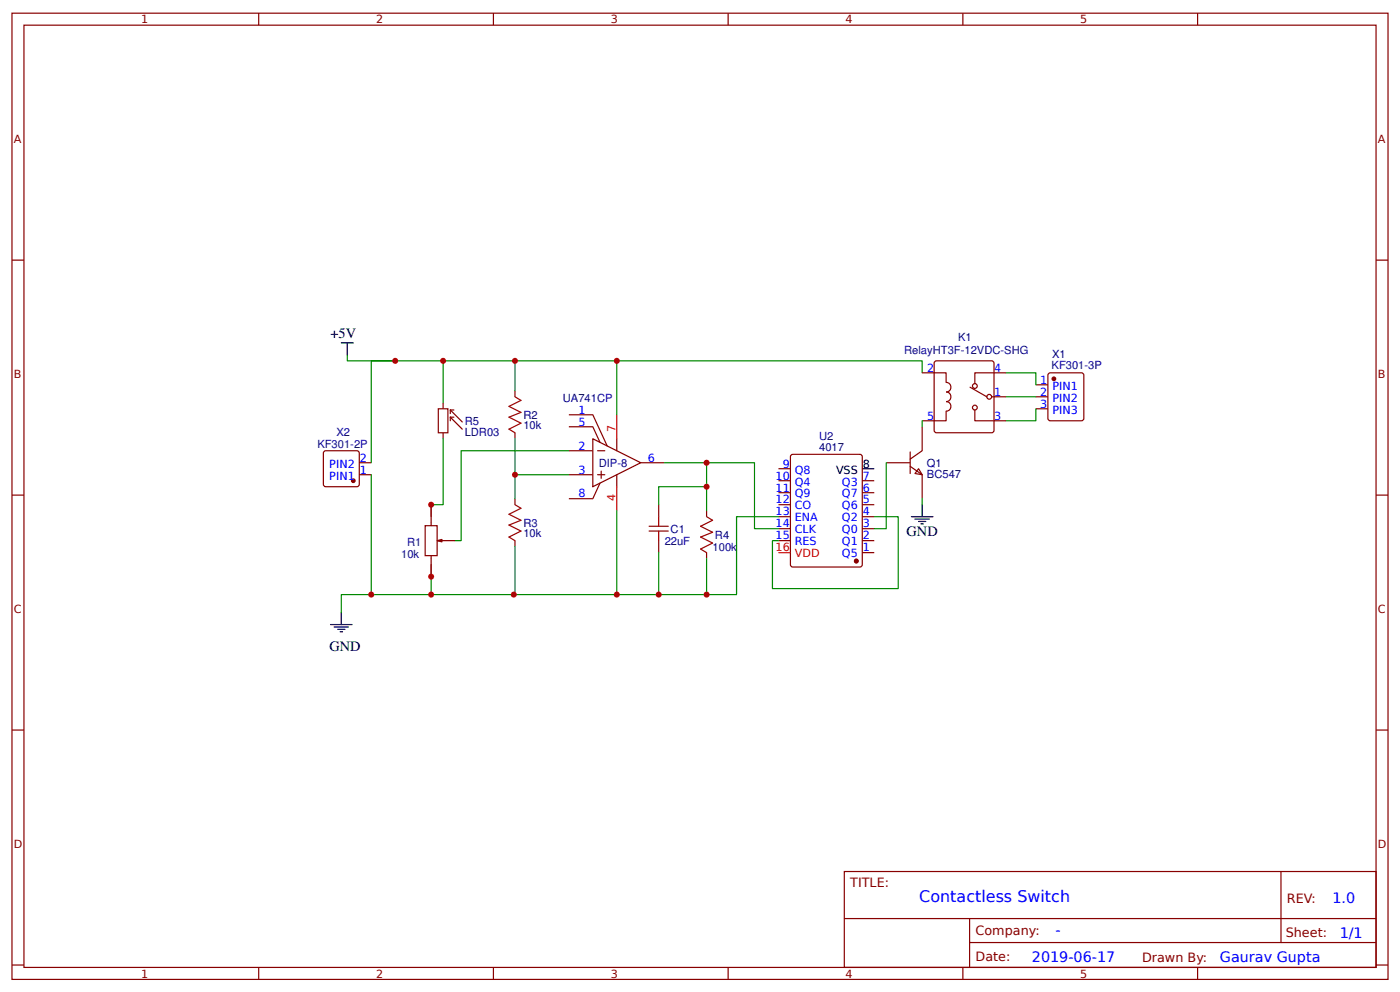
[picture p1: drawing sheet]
<svg xmlns="http://www.w3.org/2000/svg" width="309mm" height="219mm" viewBox="0 0 309 219" stroke-linecap="round" stroke-linejoin="round" font-family="sans-serif">
<g fill="none" stroke="#800" stroke-width=".26">
<path d="M2.6 2.9h304.1v213.3h-304.1zM5.3 5.6h298.7v207.9h-298.7zM57.1 2.9v2.7M109 2.9v2.7M160.9 2.9v2.7M212.7 2.9v2.7M264.6 2.9v2.7M2.6 57.4h2.7M304 57.4h2.7M113.8 86.3v1.3M113.8 95.5v1.3M125.7 99.5h5.3"/>
<path d="M125.7 94.2h5.3l1.6 3.4M125.7 91.5h5.3l3.1 6.9M131 96.8l10.6 5.3-10.6 5.3zM132 99.5h1.6M136.3 96.8v2.7M2.6 109.3h2.7M113.8 110.1v1.3M113.8 119.3v1.3M125.7 104.8h5.3M132 104.8h1.6M132.6 106.6l-1.6 3.5h-5.3M132.8 104v1.6"/>
<path d="M136.3 104.8v2.6M141.6 102.1h5.2M145.5 111.4v2.6M145.5 119.3v2.7M156.1 112.7v1.3M172 119.3h2.6M172 116.7h2.6M172 114h2.6M172 111.4h2.6M172 108.7h2.6M172 106.1h2.6M172 103.5h2.6"/>
<path d="M174.7 100.5l.5-.2h14.8l.4 .2 .1 24.1-.3 .5h-15l-.5-.2zM190.5 119.3h2.6M190.5 116.7h2.6M190.5 114h2.6M190.5 111.4h2.6M190.5 108.7h2.6M190.5 106.1h2.6M304 109.3h2.7M156.1 122v1.3M190.5 122h2.6M2.6 161.1h2.7M304 161.1h2.7"/>
<path d="M186.5 192.4h117.5v21.1h-117.5zM283 192.4v15.6M2.6 213h2.7M57.1 213.5v2.7M109 213.5v2.7M160.9 213.5v2.7M186.6 202.7h117.3M212.7 213.5v2.7M214.2 208h89.7M214.2 202.7v10.6M264.6 213.5v2.7M304 213h2.7"/>
</g>
<path d="M113.8 87.6l1.3 .8-2.7 1.3 2.7 1.3-2.7 1.1 2.7 1.3-2.7 1.3 1.4 .8M113.8 111.4l1.3 .8-2.7 1.3 2.7 1.3-2.7 1.1 2.7 1.3-2.7 1.3 1.4 .8M143.4 117.2h4.2M143.4 116.2h4.2M145.5 114v2.2M145.5 117.2v2.1M156.1 114l1.3 .8-2.6 1.4 2.6 1.3-2.6 1 2.6 1.4-2.6 1.3 1.3 .8" fill="none" stroke="#a00000" stroke-width=".26"/>
<path d="M136.3 91.5v5.3M136.3 107.4v5.3M172 122h2.6" fill="none" stroke="#f00" stroke-width=".26"/>
<g fill="none" stroke="#080" stroke-width=".26">
<path d="M76.7 78.3v1.3h59.6v11.9M97.9 79.6v9.3M113.8 79.6v6.7M97.9 96.8v14.6h-2.7v2.6M113.8 96.8v13.3M125.7 99.5h-23.8v19.8h-1.4M113.8 104.8h11.9M136.3 112.7v18.5M146.8 102.1h9.3v10.6M156.1 107.4h-10.6v4M156.1 102.1h10.6v14.6h5.3M172 114h-9.3v17.2h-6.6"/>
<path d="M113.8 120.6v10.6h-.3M145.5 122v9.2M156.1 123.3v7.9h-60.9v-6.6"/>
</g>
<path d="M190.5 103.5h2.6M73 137.8h4.8M73.8 138.4h3.2M74.6 138.9h1.6M75.1 139.4h.6M75.4 135.2v2.6" fill="none" stroke="#000" stroke-width=".26"/>
<path d="M96.8 90.2h2.2v5.3h-2.2zM97.9 88.9v1.3M97.9 95.5v1.3M99.5 90.5l2.6 2.6M99.5 90.5h.8M99.5 90.5v.8M99.5 92.1v.8M99.5 92.1l2.6 2.6M99.5 92.1h.8" fill="none" stroke="#840000" stroke-width=".26"/>
<circle cx="189.2" cy="123.8" r=".4" fill="#800" stroke="#800" stroke-width=".26"/>
<path d="M202.9 103.5l.8 1.3-1.6-.3z" fill="#fefefe" stroke="#800" stroke-width=".26"/>
<g fill="none" stroke="#800" stroke-width=".26">
<path d="M206.4 79.9l.5-.3h12.2l.4 .3 .1 15.1-.3 .4-12.4 .1-.5-.2zM71.7 99.6l7.1-.1 .5 .2 .1 7.2-.3 .4-7.1 .1-.5-.2-.1-7.2zM201.1 99.7v4.8M203.7 82.3h5.3v2.1a1.06 1.06 0 0 1 1.1 1.1 1.06 1.06 0 0 1-1.1 1 1.06 1.06 0 0 1 1.1 1.1 1.06 1.06 0 0 1-1.1 1 1.06 1.06 0 0 1 1.1 1.1 1.06 1.06 0 0 1-1.1 1.1v2.1h-5.3M203.7 94.2v5.3l-2.6 1.8M214.3 85.5l3.7 2.1M215.4 90.5v2.4h6.8M219.1 87.6h3.1M222.2 82.3h-6.8v2.4M228.9 87.6h2.6M228.9 84.9h2.6M228.9 90.2h2.6"/>
<path d="M231.6 82.5l.4-.2h6.9l.5 .2v9.8l-.2 .5-7.2 .1-.4-.3zM79.4 102.1h2.6M79.4 104.8h2.6M195.8 102.1h5.3M201.1 102.9l2.6 1.9v5.3"/>
<circle cx="215.4" cy="90" r=".53"/>
<circle cx="215.4" cy="85.2" r=".53"/>
<circle cx="218.5" cy="87.6" r=".53"/>
</g>
<path d="M87.3 79.6h-5.3v22.5M136.3 79.6h67.4v2.7M203.7 92.9v1.3M222.2 82.3h6.7v2.6M222.2 87.6h6.7M228.9 90.2v2.7h-6.7M82 104.8v26.4h13.2M193.1 114h5.3v15.9h-27.7v-10.6h1.3M195.8 102.1v14.6h-2.7M203.7 110.1v1.3M82 131.2h-6.6v4" fill="none" stroke="#080" stroke-width=".26"/>
<path d="M75.4 75.7h2.7M76.7 75.7v2.6M201.3 114h4.8M202.1 114.6h3.2M202.9 115.1h1.6M203.5 115.6h.5M203.7 111.4v2.6" fill="none" stroke="#000" stroke-width=".26"/>
<g fill="#800" stroke="#800" stroke-width=".26">
<circle cx="232.8" cy="83.6" r=".4"/>
<circle cx="78.1" cy="106.1" r=".4"/>
</g>
<path d="M96.6 119.3l1-.2v.5z" fill="#840000" stroke="#840000" stroke-width=".26"/>
<path d="M93.9 116h2.7v6.6h-2.7zM95.2 111.4v4.6M96.6 119.3h3.9M95.2 122.6v4.7" fill="none" stroke="#840000" stroke-width=".26"/>
<g fill="#c00">
<circle cx="95.3" cy="127.3" r=".66"/>
<circle cx="95.3" cy="111.4" r=".66"/>
<circle cx="113.8" cy="104.8" r=".66"/>
<circle cx="113.5" cy="131.2" r=".66"/>
<circle cx="136.3" cy="131.2" r=".66"/>
<circle cx="156.1" cy="107.4" r=".66"/>
<circle cx="145.5" cy="131.2" r=".66"/>
<circle cx="156.1" cy="131.2" r=".66"/>
<circle cx="156.1" cy="102.1" r=".66"/>
<circle cx="95.3" cy="131.2" r=".66"/>
<circle cx="113.8" cy="79.6" r=".66"/>
<circle cx="97.9" cy="79.6" r=".66"/>
<circle cx="136.3" cy="79.6" r=".66"/>
<circle cx="87.3" cy="79.6" r=".66"/>
<circle cx="82" cy="131.2" r=".66"/>
</g>
<text font-size="3.5" fill="#00f" x="203.1" y="199.1">Contactless Switch</text>
<g font-size="3.2">
<text x="73" y="74.6">+5V</text>
<text x="200.3" y="118.3">GND</text>
<text x="72.8" y="143.7">GND</text>
</g>
<g font-size="3.2" fill="#00f">
<text x="294.4" y="199.3">1.0</text>
<text x="233.2" y="206.5">-</text>
<text x="296" y="207">1/1</text>
<text x="228" y="212.3">2019-06-17</text>
<text x="269.5" y="212.3">Gaurav Gupta</text>
</g>
<g font-size="2.8" fill="#800">
<text x="187.9" y="195.8">TITLE:</text>
<text x="284.3" y="199.3">REV:</text>
<text x="215.5" y="206.4">Company:</text>
<text x="284.1" y="206.9">Sheet:</text>
<text x="215.5" y="212.2">Date:</text>
<text x="252.3" y="212.3">Drawn By:</text>
</g>
<g font-size="2.5" fill="#800">
<text x="31.2" y="5.2">1</text>
<text x="83.1" y="5.2">2</text>
<text x="134.9" y="5.2">3</text>
<text x="186.8" y="5.2">4</text>
<text x="238.7" y="5.2">5</text>
<text x="3" y="31.5">A</text>
<text x="304.4" y="31.5">A</text>
<text x="3" y="83.3">B</text>
<text x="304.4" y="83.3">B</text>
<text x="3" y="135.2">C</text>
<text x="304.4" y="135.2">C</text>
<text x="3" y="187.1">D</text>
<text x="304.4" y="187.1">D</text>
<text x="31.2" y="215.8">1</text>
<text x="83.1" y="215.8">2</text>
<text x="134.9" y="215.8">3</text>
<text x="186.8" y="215.8">4</text>
<text x="238.7" y="215.8">5</text>
</g>
<g font-size="2.5" fill="#000080">
<text x="211.7" y="75.3">K1</text>
<text x="199.8" y="78.2">RelayHT3F-12VDC-SHG</text>
<text x="232.3" y="81.5">KF301-3P</text>
<text x="232.4" y="79.1">X1</text>
<text x="124.4" y="88.8">UA741CP</text>
<text x="102.7" y="93.7">R5</text>
<text x="115.6" y="94.8">10k</text>
<text x="115.6" y="92.4">R2</text>
<text x="70.1" y="99">KF301-2P</text>
<text x="74.3" y="96.3">X2</text>
<text x="102.7" y="96.1">LDR03</text>
<text x="181" y="99.5">4017</text>
<text x="181" y="97.1">U2</text>
<text x="132.3" y="103.1">DIP-8</text>
<text x="204.8" y="105.4">BC547</text>
<text x="204.8" y="103">Q1</text>
<text x="115.6" y="118.6">10k</text>
<text x="115.6" y="116.2">R3</text>
<text x="148.2" y="117.5">C1</text>
<text x="158" y="118.9">R4</text>
<text x="88.6" y="123.2">10k</text>
<text x="90" y="120.5">R1</text>
<text x="146.8" y="120.3">22uF</text>
<text x="157.4" y="121.6">100k</text>
</g>
<g font-size="2.5" fill="#00f">
<text x="204.8" y="82">2</text>
<text x="219.6" y="82">4</text>
<text x="219.6" y="87.3">1</text>
<text x="229.8" y="84.7">1</text>
<text x="229.8" y="87.3">2</text>
<text x="229.8" y="90">3</text>
<text x="232.5" y="86">PIN1</text>
<text x="232.5" y="88.6">PIN2</text>
<text x="127.8" y="91.3">1</text>
<text x="127.8" y="93.9">5</text>
<text x="204.8" y="92.6">5</text>
<text x="219.6" y="92.6">3</text>
<text x="232.5" y="91.3">PIN3</text>
<text x="79.5" y="101.9">2</text>
<text x="127.8" y="99.2">2</text>
<text x="143.1" y="101.9">6</text>
<text x="72.8" y="105.8">PIN1</text>
<text x="72.8" y="103.2">PIN2</text>
<text x="79.5" y="104.5">1</text>
<text x="127.8" y="104.5">3</text>
<text x="171.3" y="105.8">10</text>
<text x="172.9" y="103.2">9</text>
<text x="175.6" y="104.5">Q8</text>
<text x="175.6" y="107.2">Q4</text>
<text x="186" y="107.2">Q3</text>
<text x="190.6" y="105.8">7</text>
<text x="127.8" y="109.8">8</text>
<text x="171.3" y="108.5">11</text>
<text x="171.3" y="111.1">12</text>
<text x="171.3" y="113.8">13</text>
<text x="175.6" y="109.8">Q9</text>
<text x="175.6" y="112.4">CO</text>
<text x="186" y="112.4">Q6</text>
<text x="186" y="109.8">Q7</text>
<text x="190.6" y="113.8">4</text>
<text x="190.6" y="111.1">5</text>
<text x="190.6" y="108.5">6</text>
<text x="171.3" y="116.4">14</text>
<text x="171.3" y="119.1">15</text>
<text x="175.6" y="115.1">ENA</text>
<text x="175.6" y="117.7">CLK</text>
<text x="186" y="117.7">Q0</text>
<text x="186" y="115.1">Q2</text>
<text x="190.6" y="119.1">2</text>
<text x="190.6" y="116.4">3</text>
<text x="175.6" y="120.4">RES</text>
<text x="186" y="123">Q5</text>
<text x="186" y="120.4">Q1</text>
<text x="190.6" y="121.7">1</text>
</g>
<g font-size="2.5" fill="#f00">
<text x="136" y="95.2" transform="rotate(-90 136 95.2)">7</text>
<text x="136" y="110.6" transform="rotate(-90 136 110.6)">4</text>
<text x="171.3" y="121.7">16</text>
<text x="175.6" y="123">VDD</text>
</g>
<g font-size="2.5">
<text x="184.7" y="104.5">VSS</text>
<text x="190.6" y="103.2">8</text>
</g>
</svg>
